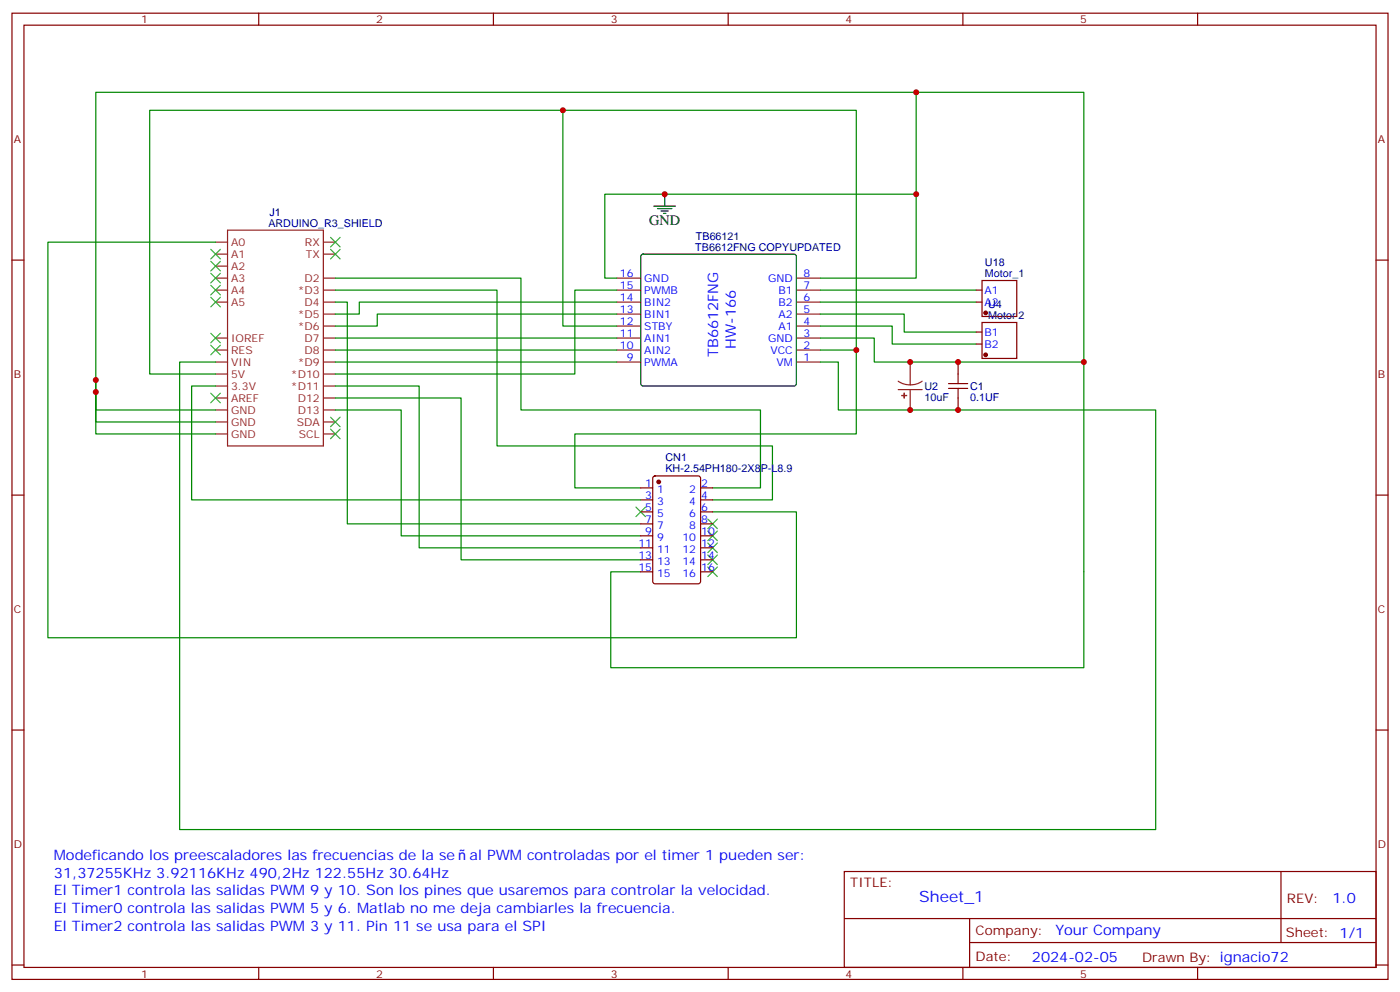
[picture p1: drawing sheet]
<svg xmlns="http://www.w3.org/2000/svg" width="412mm" height="292mm" viewBox="0 0 412 292" stroke-linecap="round" stroke-linejoin="round" font-family="sans-serif">
<g fill="none" stroke="#870000" stroke-width=".35">
<path d="M3.5 3.9h405.4v284.3h-405.4zM7.1 7.4h398.2v277.3h-398.2zM76.2 3.9v3.5M145.3 3.9v3.5M214.5 3.9v3.5M283.6 3.9v3.5M352.8 3.9v3.5M3.5 76.6h3.6M405.3 76.6h3.6M287.5 88.9h1.8M287.5 85.4h1.8M287.5 97.7h1.8"/>
<path d="M289.3 82.5h10.2v10.6h-10.2zM289.3 94.9h10.2v10.6h-10.2zM282.2 106.5v3.6M282.2 117.1v3.5M287.5 101.2h1.8M3.5 145.7h3.6M188.7 143.6h3.6M188.7 147.1h3.6M188.7 150.6h3.6M188.7 154.2h3.6M188.7 157.7h3.6M192.5 140.3l.5-.2h12.7l.6 .4 .1 30.6-.5 .6-12.9 .1-.7-.5v-30.5z"/>
<path d="M206.4 143.6h3.5M206.4 147.1h3.5M206.4 150.6h3.5M206.4 154.2h3.5M206.4 157.7h3.5M405.3 145.7h3.6M188.7 168.3h3.6M188.7 164.7h3.6M188.7 161.2h3.6M206.4 168.3h3.5M206.4 164.7h3.5M206.4 161.2h3.5"/>
<path d="M3.5 214.8h3.6M405.3 214.8h3.6M248.7 256.5h156.6v28.2h-156.6zM377.3 256.5v20.9M248.7 270.3h156.5M285.6 277.4h119.6M285.6 270.3v14.1M3.5 284h3.6M76.2 284.7v3.5M145.3 284.7v3.5M214.5 284.7v3.5M283.6 284.7v3.5"/>
<path d="M352.8 284.7v3.5M405.3 284h3.6"/>
</g>
<g fill="none" stroke="#8c2424" stroke-width=".35">
<path d="M63.5 71.3h3.5M63.5 74.8h3.5M63.5 78.3h3.5M67 67.7h28.2v63.5h-28.2zM95.2 71.3h3.6M95.2 74.8h3.6M63.5 81.8h3.5M63.5 85.4h3.5M63.5 88.9h3.5M63.5 99.5h3.5M95.2 81.8h3.6M95.2 85.4h3.6"/>
<path d="M95.2 88.9h3.6M95.2 92.4h3.6M95.2 96h3.6M95.2 99.5h3.6M181.7 81.8h7M181.7 85.4h7M181.7 88.9h7M181.7 92.4h7M181.7 96h7M181.7 99.5h7M234.6 81.8h7.1M234.6 85.4h7.1"/>
<path d="M234.6 88.9h7.1M234.6 92.4h7.1M234.6 96h7.1M234.6 99.5h7.1M63.5 103h3.5M63.5 106.5h3.5M63.5 110.1h3.5M63.5 113.6h3.5M63.5 117.1h3.5M95.2 103h3.6M95.2 106.5h3.6M95.2 110.1h3.6"/>
<path d="M95.2 113.6h3.6M95.2 117.1h3.6M181.7 103h7M181.7 106.5h7M234.6 103h7.1M234.6 106.5h7.1M264.6 112.2l1.7 .8 1.8 .2M264.6 114.7h7M268.1 106.5v6.7M268.1 114.7v5.9M271.6 112.2l-1.6 .8-1.9 .2M63.5 120.6h3.5"/>
<path d="M63.5 124.2h3.5M63.5 127.7h3.5M95.2 120.6h3.6M95.2 124.2h3.6M95.2 127.7h3.6"/>
</g>
<path d="M195.8 57.2v3.5M189 75l.4-.2h44.5l.5 .2 .2 .5v37.4l-.2 .5-.5 .2h-44.5l-.5-.2-.2-.5v-37.4zM192.6 60.7h6.4M193.7 61.4h4.2M194.7 62.1h2.1M195.4 62.8h.7" fill="none" stroke="#000" stroke-width=".35"/>
<g fill="none" stroke="#008700" stroke-width=".35">
<path d="M165.8 32.5v63.5h15.9M269.9 27.2h49.4v79.3M269.9 57.2v-30h-241.7v100.5h35.3M63.5 71.3h-49.4v116.4h220.5v-37.1h-24.7M98.8 88.9h3.5v65.3h86.4M98.8 81.8h54.7v38.8h70.5v23h-14.1M98.8 85.4h47.6v45.8h81.1v15.9h-17.6M98.8 99.5h82.9M181.7 81.8h-3.5v-24.6h91.7v24.6h-28.2M181.7 85.4h-12.4v24.7h-70.5M181.7 92.4h-70.6v3.6h-12.3M181.7 88.9h-75.9v3.5h-7"/>
<path d="M241.7 92.4h24.6v5.3h21.2M241.7 96h21.1v5.2h24.7M241.7 99.5h15.8v7h61.8v90h-139.4v-28.2h8.8M241.7 85.4h45.8M241.7 88.9h45.8M28.2 115.4v8.8h35.3M28.2 111.8v8.8h35.3M63.5 106.5h-10.6v137.6h287.5v-123.5h-93.5v-14.1h-5.2M63.5 113.6h-7.1v33.5h132.3M98.8 103h82.9M98.8 117.1h37v47.6h52.9M98.8 113.6h24.7v47.6h65.2"/>
<path d="M98.8 106.5h82.9M241.7 103h10.5v-70.5h-208.1v77.6h19.4M252.2 103v24.7h-82.9v15.9h19.4M98.8 120.6h19.4v37.1h70.5"/>
</g>
<g fill="none" stroke="#3c3" stroke-width=".35">
<path d="M62.1 76.9l2.8 2.8M62.1 73.4l2.8 2.8M64.9 76.9l-2.8 2.8M64.9 73.4l-2.8 2.8M97.4 69.8l2.8 2.9M97.4 73.4l2.8 2.8M100.2 69.8l-2.8 2.9M100.2 73.4l-2.8 2.8M62.1 98.1l2.8 2.8M62.1 87.5l2.8 2.8M62.1 84l2.8 2.8M62.1 80.4l2.8 2.9"/>
<path d="M64.9 98.1l-2.8 2.8M64.9 87.5l-2.8 2.8M64.9 84l-2.8 2.8M64.9 80.4l-2.8 2.9M62.1 115.7l2.8 2.8M62.1 101.6l2.8 2.8M64.9 115.7l-2.8 2.8M64.9 101.6l-2.8 2.8M97.4 122.8l2.8 2.8M97.4 126.3l2.8 2.8M100.2 122.8l-2.8 2.8M100.2 126.3l-2.8 2.8"/>
<path d="M187.3 149.2l2.8 2.8M190.1 149.2l-2.8 2.8M208.5 152.8l2.8 2.8M208.5 156.3l2.8 2.8M208.5 159.8l2.8 2.8M211.3 152.8l-2.8 2.8M211.3 156.3l-2.8 2.8M211.3 159.8l-2.8 2.8M208.5 163.3l2.8 2.9M208.5 166.9l2.8 2.8M211.3 163.3l-2.8 2.9M211.3 166.9l-2.8 2.8"/>
</g>
<g fill="#8c2424" stroke="#8c2424" stroke-width=".35">
<path d="M266.3 115.7l.1 1.4z"/>
<path d="M265.6 116.4h1.5z"/>
</g>
<path d="M279.4 112.9h5.6M279.4 114.3h5.6M282.2 110.1v2.8M282.2 114.3v2.8" fill="none" stroke="#a10000" stroke-width=".35"/>
<g fill="#870000" stroke="#870000" stroke-width=".35">
<circle cx="290.3" cy="92.1" r=".53"/>
<circle cx="290.3" cy="104.4" r=".53"/>
<circle cx="194" cy="141.8" r=".53"/>
</g>
<g fill="#c00">
<circle cx="28.2" cy="115.4" r=".88"/>
<circle cx="28.2" cy="111.8" r=".88"/>
<circle cx="165.8" cy="32.5" r=".88"/>
<circle cx="195.8" cy="57.1" r=".88"/>
<circle cx="319.3" cy="106.5" r=".88"/>
<circle cx="269.9" cy="27.2" r=".88"/>
<circle cx="252.2" cy="103" r=".88"/>
<circle cx="268.1" cy="106.5" r=".88"/>
<circle cx="268.1" cy="120.6" r=".88"/>
<circle cx="282.2" cy="106.5" r=".88"/>
<circle cx="282.2" cy="120.6" r=".88"/>
<circle cx="269.9" cy="57.1" r=".88"/>
</g>
<text font-size="4.6" fill="#00f" x="270.8" y="265.5">Sheet_1</text>
<text font-size="4.2" x="191.2" y="66.3">GND</text>
<g font-size="4.2" fill="#00f">
<text x="211.6" y="105.1" transform="rotate(-90 211.6 105.1)">TB6612FNG</text>
<text x="216.8" y="102.6" transform="rotate(-90 216.8 102.6)">HW-166</text>
<text x="15.9" y="252.9">Modeficando los preescaladores las frecuencias de la se</text>
<text x="138.3" y="252.9">al PWM controladas por el timer 1 pueden ser:</text>
<text x="15.9" y="263.5">El Timer1 controla las salidas PWM 9 y 10. Son los pines que usaremos para controlar la velocidad.</text>
<text x="15.9" y="258.2">31,37255KHz 3.92116KHz 490,2Hz 122.55Hz 30.64Hz</text>
<text x="15.9" y="268.8">El Timer0 controla las salidas PWM 5 y 6. Matlab no me deja cambiarles la frecuencia.</text>
<text x="392.5" y="265.7">1.0</text>
<text x="15.9" y="274.1">El Timer2 controla las salidas PWM 3 y 11. Pin 11 se usa para el SPI</text>
<text x="310.9" y="275.3">Your Company</text>
<text x="304" y="283.1">2024-02-05</text>
</g>
<g font-size="3.9" fill="#800">
<text x="250.5" y="261.1">TITLE:</text>
<text x="379.1" y="265.7">REV:</text>
<text x="287.4" y="275.3">Company:</text>
<text x="378.7" y="275.9">Sheet: 1/1</text>
<text x="287.4" y="282.9">Date:</text>
<text x="336.4" y="283">Drawn By: ignacio72</text>
</g>
<g font-size="3.2" fill="#800">
<text x="41.6" y="6.9">1</text>
<text x="110.8" y="6.9">2</text>
<text x="179.9" y="6.9">3</text>
<text x="249.1" y="6.9">4</text>
<text x="318.2" y="6.9">5</text>
<text x="4.1" y="42">A</text>
<text x="405.9" y="42">A</text>
<text x="4.1" y="111.1">B</text>
<text x="405.9" y="111.1">B</text>
<text x="4.1" y="180.3">C</text>
<text x="405.9" y="180.3">C</text>
<text x="4.1" y="249.4">D</text>
<text x="405.9" y="249.4">D</text>
<text x="41.6" y="287.7">1</text>
<text x="110.8" y="287.7">2</text>
<text x="179.9" y="287.7">3</text>
<text x="249.1" y="287.7">4</text>
<text x="318.2" y="287.7">5</text>
</g>
<g font-size="3.2" fill="#000080">
<text x="79.4" y="63.5">J1</text>
<text x="79.1" y="66.7">ARDUINO_R3_SHIELD</text>
<text x="205" y="70.6">TB66121</text>
<text x="204.8" y="73.7">TB6612FNG COPYUPDATED</text>
<text x="290.1" y="81.5">Motor_1</text>
<text x="290.1" y="78.4">U18</text>
<text x="291.1" y="93.8">Motor 2</text>
<text x="291.1" y="90.7">U4</text>
<text x="272.3" y="117.9">10uF</text>
<text x="272.3" y="114.8">U2</text>
<text x="285.8" y="117.9">0.1UF</text>
<text x="285.8" y="114.8">C1</text>
<text x="196" y="135.7">CN1</text>
<text x="196" y="138.8">KH-2.54PH180-2X8P-L8.9</text>
</g>
<g font-size="3.2" fill="#8d2323">
<text x="68.1" y="72.3">A0</text>
<text x="68.1" y="75.8">A1</text>
<text x="89.8" y="72.3">RX</text>
<text x="90.1" y="75.8">TX</text>
<text x="68.1" y="79.4">A2</text>
<text x="68.1" y="82.9">A3</text>
<text x="89.7" y="82.9">D2</text>
<text x="68.1" y="86.4">A4</text>
<text x="68.1" y="90">A5</text>
<text x="87.7" y="86.4">*D3</text>
<text x="89.7" y="90">D4</text>
<text x="87.7" y="93.5">*D5</text>
<text x="68.1" y="100.5">IOREF</text>
<text x="87.7" y="97">*D6</text>
<text x="89.7" y="100.5">D7</text>
<text x="68.1" y="107.6">VIN</text>
<text x="68.1" y="104.1">RES</text>
<text x="87.7" y="107.6">*D9</text>
<text x="89.7" y="104.1">D8</text>
<text x="68.1" y="111.1">5V</text>
<text x="85.7" y="111.1">*D10</text>
<text x="68.1" y="118.2">AREF</text>
<text x="68.1" y="114.7">3.3V</text>
<text x="85.7" y="114.7">*D11</text>
<text x="87.7" y="118.2">D12</text>
<text x="68.1" y="121.7">GND</text>
<text x="68.1" y="125.2">GND</text>
<text x="87.4" y="125.2">SDA</text>
<text x="87.7" y="121.7">D13</text>
<text x="68.1" y="128.8">GND</text>
<text x="88" y="128.8">SCL</text>
</g>
<g font-size="3.2" fill="#00f">
<text x="182.6" y="81.5">16</text>
<text x="189.8" y="82.9">GND</text>
<text x="226.3" y="82.9">GND</text>
<text x="236.7" y="81.5">8</text>
<text x="182.6" y="88.5">14</text>
<text x="182.6" y="85">15</text>
<text x="189.8" y="90">BIN2</text>
<text x="189.8" y="86.4">PWMB</text>
<text x="229.3" y="90">B2</text>
<text x="229.3" y="86.4">B1</text>
<text x="236.7" y="88.5">6</text>
<text x="236.7" y="85">7</text>
<text x="290" y="90">A2</text>
<text x="290" y="86.4">A1</text>
<text x="182.6" y="95.6">12</text>
<text x="182.6" y="92.1">13</text>
<text x="189.8" y="93.5">BIN1</text>
<text x="229.4" y="93.5">A2</text>
<text x="236.7" y="95.6">4</text>
<text x="236.7" y="92.1">5</text>
<text x="182.6" y="99.1">11</text>
<text x="189.8" y="97">STBY</text>
<text x="189.8" y="100.5">AIN1</text>
<text x="226.3" y="100.5">GND</text>
<text x="229.4" y="97">A1</text>
<text x="236.7" y="99.1">3</text>
<text x="290" y="98.8">B1</text>
<text x="182.6" y="102.7">10</text>
<text x="184.6" y="106.2">9</text>
<text x="189.8" y="104.1">AIN2</text>
<text x="189.8" y="107.6">PWMA</text>
<text x="226.9" y="104.1">VCC</text>
<text x="228.7" y="107.6">VM</text>
<text x="236.7" y="102.7">2</text>
<text x="236.7" y="106.2">1</text>
<text x="290" y="102.3">B2</text>
<text x="190.1" y="143.2">1</text>
<text x="206.6" y="143.2">2</text>
<text x="190.1" y="146.8">3</text>
<text x="193.6" y="145">1</text>
<text x="193.6" y="148.5">3</text>
<text x="203.1" y="148.5">4</text>
<text x="203.1" y="145">2</text>
<text x="206.6" y="146.8">4</text>
<text x="190.1" y="150.3">5</text>
<text x="190.1" y="153.8">7</text>
<text x="193.6" y="152">5</text>
<text x="193.6" y="155.6">7</text>
<text x="203.1" y="155.6">8</text>
<text x="203.1" y="152">6</text>
<text x="206.6" y="153.8">8</text>
<text x="206.6" y="150.3">6</text>
<text x="188.1" y="160.9">11</text>
<text x="190.1" y="157.3">9</text>
<text x="193.6" y="159.1">9</text>
<text x="201" y="159.1">10</text>
<text x="206.6" y="160.9">12</text>
<text x="206.6" y="157.3">10</text>
<text x="188.1" y="164.4">13</text>
<text x="188.1" y="167.9">15</text>
<text x="193.6" y="162.6">11</text>
<text x="193.6" y="166.2">13</text>
<text x="201" y="166.2">14</text>
<text x="201" y="162.6">12</text>
<text x="206.6" y="167.9">16</text>
<text x="206.6" y="164.4">14</text>
<text x="193.6" y="169.7">15</text>
<text x="201" y="169.7">16</text>
</g>
</svg>
